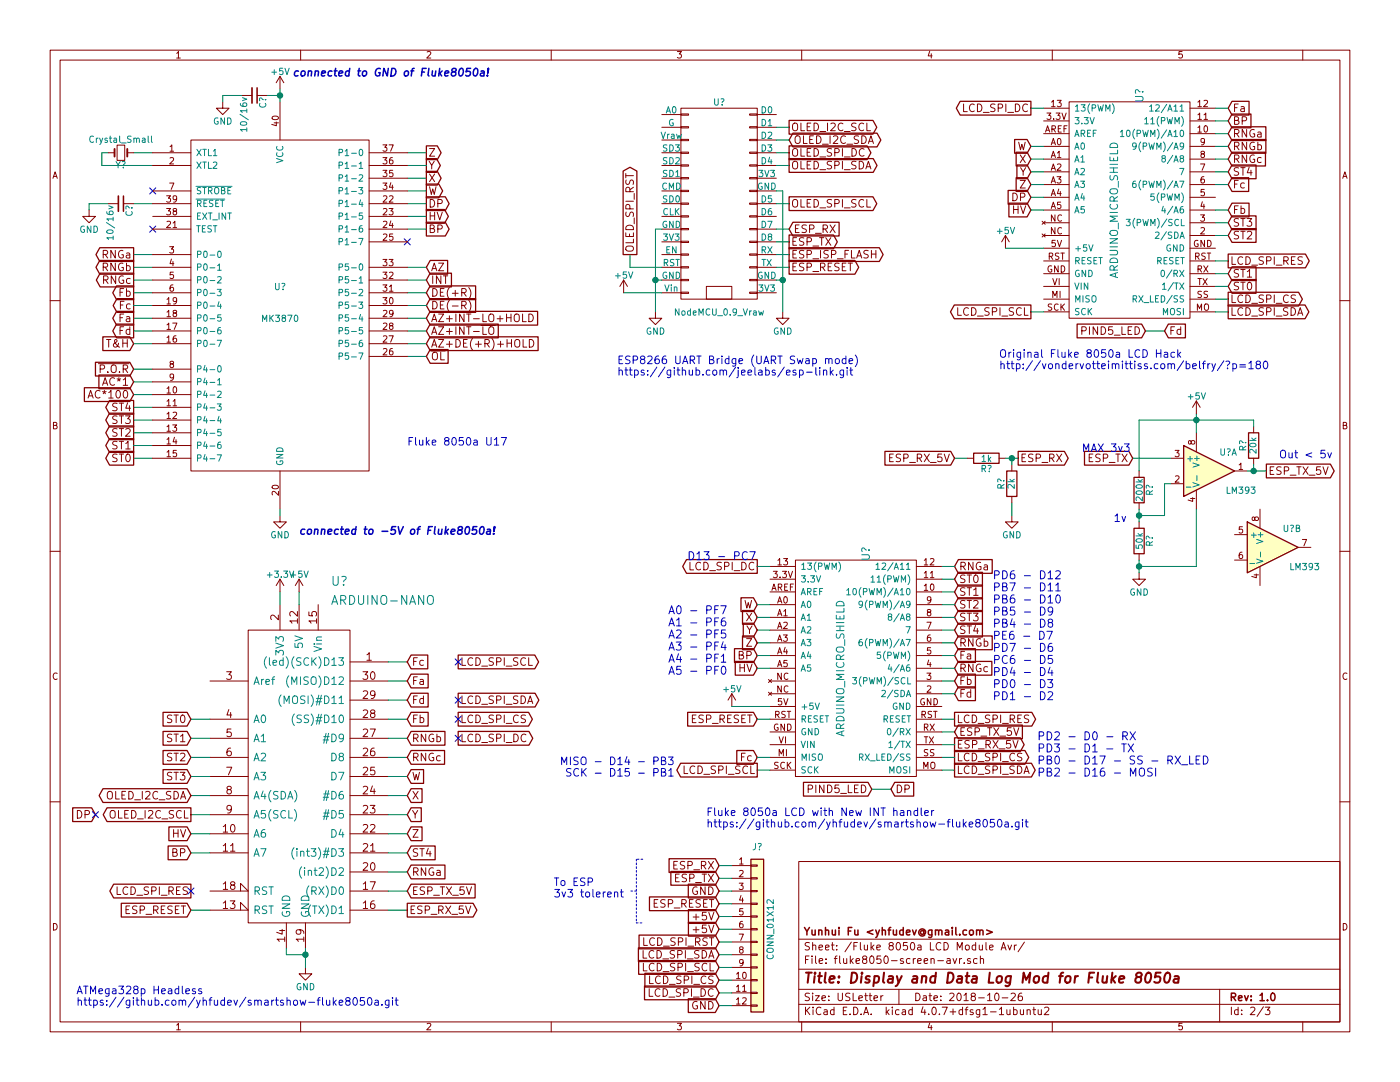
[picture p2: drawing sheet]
EESchema Schematic File Version 2
LIBS:fluke8050-screen-rescue
LIBS:power
LIBS:device
LIBS:transistors
LIBS:conn
LIBS:linear
LIBS:regul
LIBS:74xx
LIBS:cmos4000
LIBS:adc-dac
LIBS:memory
LIBS:xilinx
LIBS:microcontrollers
LIBS:dsp
LIBS:microchip
LIBS:analog_switches
LIBS:motorola
LIBS:texas
LIBS:intel
LIBS:audio
LIBS:interface
LIBS:digital-audio
LIBS:philips
LIBS:display
LIBS:cypress
LIBS:siliconi
LIBS:opto
LIBS:atmel
LIBS:contrib
LIBS:valves
LIBS:nodemcu
LIBS:arduino
LIBS:ssd1306
LIBS:mostek
LIBS:arduino_micro_shield
LIBS:maplemini
LIBS:dk_Logic-Buffers-Drivers-Receivers-Transceivers
EELAYER 25 0
EELAYER END
$Descr USLetter 11000 8500
encoding utf-8
Sheet 2 3
Title "Display and Data Log Mod for Fluke 8050a"
Date "2018-10-26"
Rev "1.0"
Comp "Yunhui Fu <yhfudev@gmail.com>"
Comment1 ""
Comment2 ""
Comment3 ""
Comment4 ""
$EndDescr
$Comp
L NodeMCU_0.9_Vraw U?
U 1 1
P 5650 1600
F 0 "U?" H 5650 2400 50  0000 C CNN
F 1 "NodeMCU_0.9_Vraw" H 5650 750 50  0000 C CNN
F 2 "" H 5900 1600 50  0000 C CNN
F 3 "" H 5900 1600 50  0000 C CNN
	1    5650 1600
	1    0    0    -1  
$EndComp
$Comp
L ARDUINO-NANO U?
U 1 1
P 2350 5900
F 0 "U?" H 2600 7200 70  0000 L BNN
F 1 "ARDUINO-NANO" H 2600 7050 70  0000 L BNN
F 2 "DIP30M6-ARDUINO-NANO" H 2600 6900 60  0001 L BNN
F 3 "" H 2350 5900 60  0000 C CNN
	1    2350 5900
	1    0    0    -1  
$EndComp
$Comp
L R R?
U 1 1
P 7750 3600
F 0 "R?" V 7830 3600 50  0000 C CNN
F 1 "1k" V 7750 3600 50  0000 C CNN
F 2 "" V 7680 3600 50  0001 C CNN
F 3 "" H 7750 3600 50  0001 C CNN
	1    7750 3600
	0    1    1    0   
$EndComp
Text GLabel 1050 2500 0    60   Output ~ 0
Fa
Text GLabel 1050 2300 0    60   Output ~ 0
Fb
Text GLabel 1050 2400 0    60   Output ~ 0
Fc
Text GLabel 1050 2600 0    60   Output ~ 0
Fd
Text GLabel 1050 3200 0    60   Output ~ 0
ST4
Text GLabel 1050 3300 0    60   Output ~ 0
ST3
Text GLabel 1050 3400 0    60   Output ~ 0
ST2
Text GLabel 1050 3500 0    60   Output ~ 0
ST1
Text GLabel 1050 3600 0    60   Output ~ 0
ST0
Text GLabel 3350 1700 2    60   Output ~ 0
HV
Text GLabel 3350 1500 2    60   Output ~ 0
W
Text GLabel 3350 1400 2    60   Output ~ 0
X
Text GLabel 3350 1300 2    60   Output ~ 0
Y
Text GLabel 3350 1200 2    60   Output ~ 0
Z
Text GLabel 3350 1600 2    60   Output ~ 0
DP
Text GLabel 1050 2000 0    60   Output ~ 0
RNGa
Text GLabel 1050 2100 0    60   Output ~ 0
RNGb
Text GLabel 1050 2200 0    60   Output ~ 0
RNGc
Text GLabel 3200 6700 2    60   Input ~ 0
ST4
Text GLabel 1500 6100 0    60   Input ~ 0
ST3
Text GLabel 1500 5950 0    60   Input ~ 0
ST2
Text GLabel 1500 5800 0    60   Input ~ 0
ST1
Text GLabel 1500 5650 0    60   Input ~ 0
ST0
Text GLabel 1500 6550 0    60   Input ~ 0
HV
Text GLabel 3200 6100 2    60   Input ~ 0
W
Text GLabel 3200 6250 2    60   Input ~ 0
X
Text GLabel 3200 6400 2    60   Input ~ 0
Y
Text GLabel 3200 6550 2    60   Input ~ 0
Z
Text GLabel 750  6400 0    60   Input ~ 0
DP
Text GLabel 3200 6850 2    60   Input ~ 0
RNGa
Text GLabel 3200 5800 2    60   Input ~ 0
RNGb
$Comp
L R R?
U 1 1
P 7950 3800
F 0 "R?" V 8030 3800 50  0000 C CNN
F 1 "2k" V 7950 3800 50  0000 C CNN
F 2 "" V 7880 3800 50  0001 C CNN
F 3 "" H 7950 3800 50  0001 C CNN
	1    7950 3800
	-1   0    0    1   
$EndComp
Wire Wire Line
	7950 3600 7950 3650
$Comp
L GND #PWR?
U 1 1
P 7950 4050
F 0 "#PWR?" H 7950 3800 50  0001 C CNN
F 1 "GND" H 7950 3900 50  0000 C CNN
F 2 "" H 7950 4050 50  0001 C CNN
F 3 "" H 7950 4050 50  0001 C CNN
	1    7950 4050
	1    0    0    -1  
$EndComp
Connection ~ 7950 3600
Text GLabel 6200 1800 2    60   Input ~ 0
ESP_RX
Text GLabel 6200 1900 2    60   Output ~ 0
ESP_TX
Wire Wire Line
	6200 1200 6100 1200
Text GLabel 3200 7000 2    60   Input ~ 0
ESP_TX_5V
Text GLabel 8000 3600 2    60   Output ~ 0
ESP_RX
Wire Wire Line
	3200 6850 3050 6850
Wire Wire Line
	3050 6700 3200 6700
Wire Wire Line
	3200 6550 3050 6550
Wire Wire Line
	3200 6400 3050 6400
Wire Wire Line
	3050 6250 3200 6250
Wire Wire Line
	3200 6100 3050 6100
Wire Wire Line
	3200 5950 3050 5950
Wire Wire Line
	3050 5800 3200 5800
Wire Wire Line
	3200 7000 3050 7000
Wire Wire Line
	3050 7150 3200 7150
Wire Wire Line
	1500 6400 1650 6400
Wire Wire Line
	1500 5650 1650 5650
Wire Wire Line
	1650 5800 1500 5800
Wire Wire Line
	1500 5950 1650 5950
Wire Wire Line
	1650 6100 1500 6100
Wire Wire Line
	1500 6250 1650 6250
Wire Wire Line
	3350 1200 3200 1200
Wire Wire Line
	3200 1300 3350 1300
Wire Wire Line
	3350 1400 3200 1400
Wire Wire Line
	3200 1500 3350 1500
Wire Wire Line
	3350 1600 3200 1600
Wire Wire Line
	3200 1700 3350 1700
Wire Wire Line
	1200 2000 1050 2000
Wire Wire Line
	1050 2100 1200 2100
Wire Wire Line
	1200 2200 1050 2200
Wire Wire Line
	1050 2300 1200 2300
Wire Wire Line
	1200 2400 1050 2400
Wire Wire Line
	1050 2500 1200 2500
Wire Wire Line
	1050 3200 1200 3200
Wire Wire Line
	1200 3300 1050 3300
Wire Wire Line
	1050 3400 1200 3400
Wire Wire Line
	1200 3500 1050 3500
Wire Wire Line
	1050 3600 1200 3600
Wire Wire Line
	1050 2600 1200 2600
$Comp
L +5V #PWR?
U 1 1
P 2350 4650
F 0 "#PWR?" H 2350 4500 50  0001 C CNN
F 1 "+5V" H 2350 4790 50  0000 C CNN
F 2 "" H 2350 4650 50  0001 C CNN
F 3 "" H 2350 4650 50  0001 C CNN
	1    2350 4650
	1    0    0    -1  
$EndComp
$Comp
L GND #PWR?
U 1 1
P 2400 7600
F 0 "#PWR?" H 2400 7350 50  0001 C CNN
F 1 "GND" H 2400 7450 50  0000 C CNN
F 2 "" H 2400 7600 50  0001 C CNN
F 3 "" H 2400 7600 50  0001 C CNN
	1    2400 7600
	1    0    0    -1  
$EndComp
Wire Wire Line
	2400 7450 2400 7600
Wire Wire Line
	2250 7450 2250 7500
Wire Wire Line
	2250 7500 2400 7500
Connection ~ 2400 7500
Wire Wire Line
	2350 4650 2350 4750
$Comp
L +3.3V #PWR?
U 1 1
P 2200 4650
F 0 "#PWR?" H 2200 4500 50  0001 C CNN
F 1 "+3.3V" H 2200 4790 50  0000 C CNN
F 2 "" H 2200 4650 50  0001 C CNN
F 3 "" H 2200 4650 50  0001 C CNN
	1    2200 4650
	1    0    0    -1  
$EndComp
Wire Wire Line
	2200 4650 2200 4750
$Comp
L GND #PWR?
U 1 1
P 6150 2450
F 0 "#PWR?" H 6150 2200 50  0001 C CNN
F 1 "GND" H 6150 2300 50  0000 C CNN
F 2 "" H 6150 2450 50  0001 C CNN
F 3 "" H 6150 2450 50  0001 C CNN
	1    6150 2450
	1    0    0    -1  
$EndComp
Wire Wire Line
	6100 2200 6150 2200
Wire Wire Line
	6150 1500 6150 2450
$Comp
L +5V #PWR?
U 1 1
P 4900 2300
F 0 "#PWR?" H 4900 2150 50  0001 C CNN
F 1 "+5V" H 4900 2440 50  0000 C CNN
F 2 "" H 4900 2300 50  0001 C CNN
F 3 "" H 4900 2300 50  0001 C CNN
	1    4900 2300
	1    0    0    -1  
$EndComp
$Comp
L GND #PWR?
U 1 1
P 5150 2450
F 0 "#PWR?" H 5150 2200 50  0001 C CNN
F 1 "GND" H 5150 2300 50  0000 C CNN
F 2 "" H 5150 2450 50  0001 C CNN
F 3 "" H 5150 2450 50  0001 C CNN
	1    5150 2450
	1    0    0    -1  
$EndComp
Wire Wire Line
	5200 2200 5150 2200
Wire Wire Line
	5150 1800 5150 2450
Wire Wire Line
	5200 1800 5150 1800
Connection ~ 5150 2200
Wire Wire Line
	6100 1500 6150 1500
Connection ~ 6150 2200
Text GLabel 3600 5200 2    60   Output ~ 0
LCD_SPI_SCL
Text GLabel 3600 5800 2    60   Output ~ 0
LCD_SPI_DC
Text GLabel 3600 5500 2    60   Output ~ 0
LCD_SPI_SDA
Text GLabel 3600 5650 2    60   Output ~ 0
LCD_SPI_CS
Wire Wire Line
	3050 5200 3200 5200
Wire Wire Line
	3200 5350 3050 5350
Wire Wire Line
	3050 5500 3200 5500
Wire Wire Line
	3200 5650 3050 5650
Text GLabel 1500 7000 0    60   Output ~ 0
LCD_SPI_RES
Text GLabel 6200 1000 2    60   Output ~ 0
OLED_I2C_SCL
Text GLabel 6200 1100 2    60   BiDi ~ 0
OLED_I2C_SDA
Wire Wire Line
	6100 1000 6200 1000
Wire Wire Line
	6200 1100 6100 1100
Text GLabel 6200 1600 2    60   Output ~ 0
OLED_SPI_SCL
Text GLabel 6200 1300 2    60   Output ~ 0
OLED_SPI_SDA
Text GLabel 6200 1200 2    60   Output ~ 0
OLED_SPI_DC
Text GLabel 4950 2000 1    60   Output ~ 0
OLED_SPI_RST
Wire Wire Line
	4900 2300 5200 2300
Wire Wire Line
	6200 1300 6100 1300
Wire Wire Line
	6100 1800 6200 1800
Wire Wire Line
	6200 1600 6100 1600
Wire Wire Line
	6100 1900 6200 1900
Wire Wire Line
	7900 3600 8000 3600
Wire Wire Line
	7950 3950 7950 4050
Text Notes 3200 3500 0    60   ~ 0
Fluke 8050a U17
$Comp
L ARDUINO_MICRO_SHIELD U?
U 1 1
P 7200 6100
F 0 "U?" H 8950 6500 60  0000 C CNN
F 1 "ARDUINO_MICRO_SHIELD" H 8050 6700 60  0000 C CNN
F 2 "" H 7600 6050 60  0000 C CNN
F 3 "" H 7600 6050 60  0000 C CNN
	1    7200 6100
	0    -1   -1   0   
$EndComp
Text GLabel 7500 4950 2    60   Input ~ 0
ST4
Text GLabel 7500 4850 2    60   Input ~ 0
ST3
Text GLabel 7500 4750 2    60   Input ~ 0
ST2
Text GLabel 7500 4650 2    60   Input ~ 0
ST1
Text GLabel 7500 4550 2    60   Input ~ 0
ST0
Text GLabel 5950 5250 0    60   Input ~ 0
HV
Text GLabel 5950 4750 0    60   Input ~ 0
W
Text GLabel 5950 4850 0    60   Input ~ 0
X
Text GLabel 5950 4950 0    60   Input ~ 0
Y
Text GLabel 5950 5050 0    60   Input ~ 0
Z
Text GLabel 7000 6200 2    60   Input ~ 0
DP
Text GLabel 7500 5150 2    60   Input ~ 0
Fa
Text GLabel 7500 5350 2    60   Input ~ 0
Fb
Text GLabel 5950 5950 0    60   Input ~ 0
Fc
Text GLabel 7500 5450 2    60   Input ~ 0
Fd
Text GLabel 5950 5150 0    60   Input ~ 0
BP
Text GLabel 7500 5250 2    60   Input ~ 0
RNGc
Text GLabel 7500 4450 2    60   Input ~ 0
RNGa
Text GLabel 7500 5050 2    60   Input ~ 0
RNGb
Wire Wire Line
	7500 4450 7400 4450
Wire Wire Line
	7400 4550 7500 4550
Wire Wire Line
	7500 4650 7400 4650
Wire Wire Line
	7400 4750 7500 4750
Wire Wire Line
	7500 4850 7400 4850
Wire Wire Line
	7400 4950 7500 4950
Wire Wire Line
	7500 5050 7400 5050
Wire Wire Line
	7500 5250 7400 5250
Wire Wire Line
	7400 5350 7500 5350
Wire Wire Line
	7500 5450 7400 5450
Wire Wire Line
	7400 5750 7500 5750
Wire Wire Line
	6050 4750 5950 4750
Wire Wire Line
	5950 4850 6050 4850
Wire Wire Line
	6050 4950 5950 4950
Wire Wire Line
	5950 5050 6050 5050
Wire Wire Line
	6050 5150 5950 5150
Wire Wire Line
	5950 5250 6050 5250
Text GLabel 5950 4450 0    60   Output ~ 0
LCD_SPI_DC
Text GLabel 7500 5650 2    60   Output ~ 0
LCD_SPI_RES
Text GLabel 5950 6050 0    60   Output ~ 0
LCD_SPI_SCL
Text GLabel 7500 6050 2    60   Output ~ 0
LCD_SPI_SDA
Text GLabel 7500 5950 2    60   Output ~ 0
LCD_SPI_CS
Wire Wire Line
	7400 5950 7500 5950
Wire Wire Line
	7500 6050 7400 6050
Wire Wire Line
	6050 6050 5950 6050
Wire Wire Line
	5950 4450 6050 4450
Wire Wire Line
	7400 5650 7500 5650
Text GLabel 7500 5750 2    60   Input ~ 0
ESP_TX_5V
Text GLabel 7500 5850 2    60   Output ~ 0
ESP_RX_5V
Text GLabel 3350 1800 2    60   Output ~ 0
BP
Wire Wire Line
	3200 1800 3350 1800
Text GLabel 6850 6200 0    60   Input ~ 0
PIND5_LED
Wire Wire Line
	6050 5950 5950 5950
Text GLabel 3200 5350 2    60   Input ~ 0
Fa
Text GLabel 3200 5650 2    60   Input ~ 0
Fb
Text GLabel 3200 5200 2    60   Input ~ 0
Fc
Text GLabel 3200 5500 2    60   Input ~ 0
Fd
$Comp
L ARDUINO_MICRO_SHIELD U?
U 1 1
P 9350 2500
F 0 "U?" H 11100 2900 60  0000 C CNN
F 1 "ARDUINO_MICRO_SHIELD" H 10200 3100 60  0000 C CNN
F 2 "" H 9750 2450 60  0000 C CNN
F 3 "" H 9750 2450 60  0000 C CNN
	1    9350 2500
	0    -1   -1   0   
$EndComp
Text GLabel 9650 1350 2    60   Input ~ 0
ST4
Text GLabel 9650 1750 2    60   Input ~ 0
ST3
Text GLabel 9650 1850 2    60   Input ~ 0
ST2
Text GLabel 9650 2150 2    60   Input ~ 0
ST1
Text GLabel 9650 2250 2    60   Input ~ 0
ST0
Text GLabel 8100 1650 0    60   Input ~ 0
HV
Text GLabel 8100 1150 0    60   Input ~ 0
W
Text GLabel 8100 1250 0    60   Input ~ 0
X
Text GLabel 8100 1350 0    60   Input ~ 0
Y
Text GLabel 8100 1450 0    60   Input ~ 0
Z
Text GLabel 8100 1550 0    60   Input ~ 0
DP
Text GLabel 9650 850  2    60   Input ~ 0
Fa
Text GLabel 9650 1650 2    60   Input ~ 0
Fb
Text GLabel 9650 1450 2    60   Input ~ 0
Fc
Text GLabel 9150 2600 2    60   Input ~ 0
Fd
Text GLabel 9650 950  2    60   Input ~ 0
BP
Text GLabel 9650 1250 2    60   Input ~ 0
RNGc
Text GLabel 9650 1050 2    60   Input ~ 0
RNGa
Text GLabel 9650 1150 2    60   Input ~ 0
RNGb
Wire Wire Line
	9650 850  9550 850 
Wire Wire Line
	9550 950  9650 950 
Wire Wire Line
	9650 1050 9550 1050
Wire Wire Line
	9550 1150 9650 1150
Wire Wire Line
	9650 1250 9550 1250
Wire Wire Line
	9550 1350 9650 1350
Wire Wire Line
	9650 1450 9550 1450
Wire Wire Line
	9650 1650 9550 1650
Wire Wire Line
	9550 1750 9650 1750
Wire Wire Line
	9650 1850 9550 1850
Wire Wire Line
	9550 2150 9650 2150
Wire Wire Line
	9650 2250 9550 2250
Wire Wire Line
	8200 1150 8100 1150
Wire Wire Line
	8100 1250 8200 1250
Wire Wire Line
	8200 1350 8100 1350
Wire Wire Line
	8100 1450 8200 1450
Wire Wire Line
	8200 1550 8100 1550
Wire Wire Line
	8100 1650 8200 1650
Text GLabel 8100 850  0    60   Output ~ 0
LCD_SPI_DC
Text GLabel 9650 2050 2    60   Output ~ 0
LCD_SPI_RES
Text GLabel 8100 2450 0    60   Output ~ 0
LCD_SPI_SCL
Text GLabel 9650 2450 2    60   Output ~ 0
LCD_SPI_SDA
Text GLabel 9650 2350 2    60   Output ~ 0
LCD_SPI_CS
Wire Wire Line
	9550 2350 9650 2350
Wire Wire Line
	9650 2450 9550 2450
Wire Wire Line
	8200 2450 8100 2450
Wire Wire Line
	8100 850  8200 850 
Wire Wire Line
	9550 2050 9650 2050
Text GLabel 9000 2600 0    60   Input ~ 0
PIND5_LED
Wire Wire Line
	9000 2600 9150 2600
Text Notes 7850 2900 0    60   ~ 0
Original Fluke 8050a LCD Hack\nhttp://vondervotteimittiss.com/belfry/?p=180
Text Notes 5550 6500 0    60   ~ 0
Fluke 8050a LCD with New INT handler\nhttps://github.com/yhfudev/smartshow-fluke8050a.git
Text Notes 4850 2950 0    60   ~ 0
ESP8266 UART Bridge (UART Swap mode)\nhttps://github.com/jeelabs/esp-link.git
Text Notes 600  7900 0    60   ~ 0
ATMega328p Headless\nhttps://github.com/yhfudev/smartshow-fluke8050a.git
Text GLabel 3350 2800 2    60   Input ~ 0
~OL
Text GLabel 1050 2900 0    60   Input ~ 0
~P.O.R
Text GLabel 3350 2500 2    60   Input ~ 0
AZ+INT-LO+HOLD
Text GLabel 3350 2600 2    60   Input ~ 0
AZ+INT-~LO
Text GLabel 3350 2300 2    60   Input ~ 0
DE(+R)
Text GLabel 3350 2700 2    60   Input ~ 0
AZ+DE(+R)+HOLD
Text GLabel 3350 2400 2    60   Input ~ 0
DE(-R)
Text GLabel 3350 2100 2    60   Input ~ 0
AZ
Text GLabel 1050 3100 0    60   Input ~ 0
AC*100
Text GLabel 1050 3000 0    60   Input ~ 0
AC*1
Text GLabel 1050 2700 0    60   Input ~ 0
T&H
Text GLabel 3350 2200 2    60   Input ~ 0
INT
Wire Wire Line
	1050 2700 1200 2700
Wire Wire Line
	1200 2900 1050 2900
Wire Wire Line
	1050 3000 1200 3000
Wire Wire Line
	1200 3100 1050 3100
Wire Wire Line
	3350 2100 3200 2100
Wire Wire Line
	3200 2200 3350 2200
Wire Wire Line
	3350 2300 3200 2300
Wire Wire Line
	3200 2400 3350 2400
Wire Wire Line
	3350 2500 3200 2500
Wire Wire Line
	3200 2600 3350 2600
Wire Wire Line
	3350 2700 3200 2700
Wire Wire Line
	3200 2800 3350 2800
NoConn ~ 3200 1900
NoConn ~ 1200 1800
NoConn ~ 1200 1500
Wire Wire Line
	7400 5150 7500 5150
Text GLabel 1500 6700 0    60   Input ~ 0
BP
NoConn ~ 3600 5200
NoConn ~ 3600 5800
NoConn ~ 3600 5500
NoConn ~ 3600 5650
NoConn ~ 1500 7000
$Comp
L Crystal_Small Y?
U 1 1
P 950 1200
F 0 "Y?" H 950 1300 50  0000 C CNN
F 1 "Crystal_Small" H 950 1100 50  0000 C CNN
F 2 "" H 950 1200 50  0001 C CNN
F 3 "" H 950 1200 50  0001 C CNN
	1    950  1200
	-1   0    0    1   
$EndComp
$Comp
L C_Small C?
U 1 1
P 950 1600
F 0 "C?" H 960 1670 50  0000 L CNN
F 1 "10/16v" H 960 1520 50  0000 L CNN
F 2 "" H 950 1600 50  0001 C CNN
F 3 "" H 950 1600 50  0001 C CNN
	1    950  1600
	0    1    1    0   
$EndComp
Wire Wire Line
	1050 1200 1200 1200
Wire Wire Line
	1200 1600 1050 1600
Wire Wire Line
	850  1200 800  1200
Wire Wire Line
	800  1200 800  1300
Wire Wire Line
	800  1300 1200 1300
$Comp
L MK3870 U?
U 1 1
P 2200 2400
F 0 "U?" H 2200 2550 50  0000 C CNN
F 1 "MK3870" H 2200 2300 50  0000 C CNN
F 2 "" H 2200 2400 50  0001 C CNN
F 3 "" H 2200 2400 50  0001 C CNN
	1    2200 2400
	1    0    0    -1  
$EndComp
$Comp
L GND #PWR?
U 1 1
P 2200 4050
F 0 "#PWR?" H 2200 3800 50  0001 C CNN
F 1 "GND" H 2200 3900 50  0000 C CNN
F 2 "" H 2200 4050 50  0001 C CNN
F 3 "" H 2200 4050 50  0001 C CNN
	1    2200 4050
	1    0    0    -1  
$EndComp
$Comp
L +5V #PWR?
U 1 1
P 2200 700
F 0 "#PWR?" H 2200 550 50  0001 C CNN
F 1 "+5V" H 2200 840 50  0000 C CNN
F 2 "" H 2200 700 50  0001 C CNN
F 3 "" H 2200 700 50  0001 C CNN
	1    2200 700 
	1    0    0    -1  
$EndComp
Wire Wire Line
	2200 4050 2200 4000
$Comp
L +5V #PWR?
U 1 1
P 7900 1950
F 0 "#PWR?" H 7900 1800 50  0001 C CNN
F 1 "+5V" H 7900 2090 50  0000 C CNN
F 2 "" H 7900 1950 50  0001 C CNN
F 3 "" H 7900 1950 50  0001 C CNN
	1    7900 1950
	1    0    0    -1  
$EndComp
Wire Wire Line
	7900 1950 8200 1950
$Comp
L +5V #PWR?
U 1 1
P 5750 5550
F 0 "#PWR?" H 5750 5400 50  0001 C CNN
F 1 "+5V" H 5750 5690 50  0000 C CNN
F 2 "" H 5750 5550 50  0001 C CNN
F 3 "" H 5750 5550 50  0001 C CNN
	1    5750 5550
	1    0    0    -1  
$EndComp
Wire Wire Line
	5750 5550 6050 5550
$Comp
L GND #PWR?
U 1 1
P 700 1650
F 0 "#PWR?" H 700 1400 50  0001 C CNN
F 1 "GND" H 700 1500 50  0000 C CNN
F 2 "" H 700 1650 50  0001 C CNN
F 3 "" H 700 1650 50  0001 C CNN
	1    700  1650
	1    0    0    -1  
$EndComp
Wire Wire Line
	4950 2000 4950 2100
Wire Wire Line
	4950 2100 5200 2100
Text GLabel 3200 5950 2    60   Input ~ 0
RNGc
Wire Wire Line
	1500 6700 1650 6700
Wire Wire Line
	1650 6550 1500 6550
Text GLabel 1500 6400 0    60   Output ~ 0
OLED_I2C_SCL
Text GLabel 1500 6250 0    60   BiDi ~ 0
OLED_I2C_SDA
NoConn ~ 750  6400
Text GLabel 6200 2100 2    60   Output ~ 0
ESP_RESET
Text GLabel 1500 7150 0    60   Input ~ 0
ESP_RESET
Wire Wire Line
	1500 7150 1650 7150
Text GLabel 6200 2000 2    60   Output ~ 0
ESP_ISP_FLASH
Wire Wire Line
	6100 2000 6200 2000
Wire Wire Line
	6200 2100 6100 2100
Text GLabel 5950 5650 0    60   Input ~ 0
ESP_RESET
Wire Wire Line
	5950 5650 6050 5650
$Comp
L LM393 U?
U 1 1
P 9500 3700
F 0 "U?" H 9650 3850 50  0000 C CNN
F 1 "LM393" H 9750 3550 50  0000 C CNN
F 2 "" H 9500 3700 50  0001 C CNN
F 3 "" H 9500 3700 50  0001 C CNN
	1    9500 3700
	1    0    0    -1  
$EndComp
$Comp
L R R?
U 1 1
P 8950 3850
F 0 "R?" V 9030 3850 50  0000 C CNN
F 1 "200k" V 8950 3850 50  0000 C CNN
F 2 "" V 8880 3850 50  0001 C CNN
F 3 "" H 8950 3850 50  0001 C CNN
	1    8950 3850
	1    0    0    -1  
$EndComp
$Comp
L R R?
U 1 1
P 8950 4250
F 0 "R?" V 9030 4250 50  0000 C CNN
F 1 "50k" V 8950 4250 50  0000 C CNN
F 2 "" V 8880 4250 50  0001 C CNN
F 3 "" H 8950 4250 50  0001 C CNN
	1    8950 4250
	1    0    0    -1  
$EndComp
$Comp
L GND #PWR?
U 1 1
P 8950 4500
F 0 "#PWR?" H 8950 4250 50  0001 C CNN
F 1 "GND" H 8950 4350 50  0000 C CNN
F 2 "" H 8950 4500 50  0001 C CNN
F 3 "" H 8950 4500 50  0001 C CNN
	1    8950 4500
	1    0    0    -1  
$EndComp
Wire Wire Line
	8950 4000 8950 4100
Wire Wire Line
	9200 3800 9150 3800
Wire Wire Line
	9150 3800 9150 4050
Wire Wire Line
	9150 4050 8950 4050
Connection ~ 8950 4050
Wire Wire Line
	8950 4400 8950 4500
Wire Wire Line
	9400 4000 9400 4450
Wire Wire Line
	9400 4450 8950 4450
Connection ~ 8950 4450
$Comp
L +5V #PWR?
U 1 1
P 9400 3250
F 0 "#PWR?" H 9400 3100 50  0001 C CNN
F 1 "+5V" H 9400 3390 50  0000 C CNN
F 2 "" H 9400 3250 50  0001 C CNN
F 3 "" H 9400 3250 50  0001 C CNN
	1    9400 3250
	1    0    0    -1  
$EndComp
Text Notes 8750 4100 0    60   ~ 0
1v
Text GLabel 8900 3600 0    60   Input ~ 0
ESP_TX
Text Notes 8500 3550 0    60   ~ 0
MAX 3v3
Text GLabel 9950 3700 2    60   Output ~ 0
ESP_TX_5V
Wire Wire Line
	9800 3700 9950 3700
$Comp
L R R?
U 1 1
P 9850 3500
F 0 "R?" V 9930 3500 50  0000 C CNN
F 1 "20k" V 9850 3500 50  0000 C CNN
F 2 "" V 9780 3500 50  0001 C CNN
F 3 "" H 9850 3500 50  0001 C CNN
	1    9850 3500
	-1   0    0    1   
$EndComp
Wire Wire Line
	9850 3650 9850 3700
Connection ~ 9850 3700
Wire Wire Line
	9400 3250 9400 3400
Wire Wire Line
	9850 3300 9850 3350
Wire Wire Line
	8950 3300 9850 3300
Connection ~ 9400 3300
Wire Wire Line
	8950 3700 8950 3300
Text Notes 10050 3600 0    60   ~ 0
Out < 5v
Wire Wire Line
	8900 3600 9200 3600
$Comp
L LM393 U?
U 2 1
P 10000 4300
F 0 "U?" H 10150 4450 50  0000 C CNN
F 1 "LM393" H 10250 4150 50  0000 C CNN
F 2 "" H 10000 4300 50  0001 C CNN
F 3 "" H 10000 4300 50  0001 C CNN
	2    10000 4300
	1    0    0    -1  
$EndComp
Text GLabel 3200 7150 2    60   Output ~ 0
ESP_RX_5V
Text GLabel 7500 3600 0    60   Input ~ 0
ESP_RX_5V
Wire Wire Line
	7600 3600 7500 3600
Wire Wire Line
	7500 5850 7400 5850
$Comp
L C_Small C?
U 1 1
P 2000 750
F 0 "C?" H 2010 820 50  0000 L CNN
F 1 "10/16v" H 2010 670 50  0000 L CNN
F 2 "" H 2000 750 50  0001 C CNN
F 3 "" H 2000 750 50  0001 C CNN
	1    2000 750 
	0    1    1    0   
$EndComp
$Comp
L GND #PWR?
U 1 1
P 1750 800
F 0 "#PWR?" H 1750 550 50  0001 C CNN
F 1 "GND" H 1750 650 50  0000 C CNN
F 2 "" H 1750 800 50  0001 C CNN
F 3 "" H 1750 800 50  0001 C CNN
	1    1750 800 
	1    0    0    -1  
$EndComp
Wire Wire Line
	2200 700  2200 800 
Wire Wire Line
	2100 750  2200 750 
Connection ~ 2200 750 
Wire Wire Line
	850  1600 700  1600
Wire Wire Line
	700  1600 700  1650
Wire Wire Line
	1900 750  1750 750 
Wire Wire Line
	1750 750  1750 800 
$Comp
L Conn_01x12 J?
U 1 1
P 5950 7300
AR Path="/5BD761D4" Ref="J?"  Part="1" 
AR Path="/5BD37954/5BD761D4" Ref="J?"  Part="1" 
F 0 "J?" H 5950 7950 50  0000 C CNN
F 1 "CONN_01X12" V 6050 7300 50  0000 C CNN
F 2 "" H 5950 7300 50  0001 C CNN
F 3 "" H 5950 7300 50  0001 C CNN
	1    5950 7300
	1    0    0    -1  
$EndComp
Text GLabel 5650 7000 0    60   Input ~ 0
GND
Text GLabel 5650 6900 0    60   Input ~ 0
ESP_TX
Text GLabel 5650 6800 0    60   Input ~ 0
ESP_RX
Text GLabel 5650 7200 0    60   Input ~ 0
+5V
Text GLabel 5650 7300 0    60   Input ~ 0
+5V
Text GLabel 5650 7400 0    60   Input ~ 0
LCD_SPI_RST
Text GLabel 5650 7500 0    60   Input ~ 0
LCD_SPI_SDA
Text GLabel 5650 7600 0    60   Input ~ 0
LCD_SPI_SCL
Text GLabel 5650 7700 0    60   Input ~ 0
LCD_SPI_CS
Text GLabel 5650 7800 0    60   Input ~ 0
LCD_SPI_DC
Text GLabel 5650 7900 0    60   Input ~ 0
GND
Wire Wire Line
	5650 6800 5750 6800
Wire Wire Line
	5750 6900 5650 6900
Wire Wire Line
	5650 7000 5750 7000
Wire Wire Line
	5750 7100 5650 7100
Wire Wire Line
	5750 7300 5650 7300
Wire Wire Line
	5750 7500 5650 7500
Wire Wire Line
	5650 7600 5750 7600
Wire Wire Line
	5750 7700 5650 7700
Wire Wire Line
	5650 7800 5750 7800
Wire Wire Line
	5650 7900 5750 7900
Wire Wire Line
	5750 7400 5650 7400
Text GLabel 5650 7100 0    60   Input ~ 0
ESP_RESET
Wire Wire Line
	5650 7200 5750 7200
Wire Notes Line
	5000 7000 4950 7000
Text Notes 4350 7050 0    60   ~ 0
To ESP\n3v3 tolerent
Wire Notes Line
	5050 6750 5000 6750
Wire Notes Line
	5000 6750 5000 7250
Wire Notes Line
	5000 7250 5050 7250
Text Notes 2350 4200 0    60   Italic 12
connected to -5V of Fluke8050a!
Text Notes 2300 600  0    60   Italic 12
connected to GND of Fluke8050a!
Text Notes 7800 5500 0    63   ~ 0
PD6 - D12\nPB7 - D11\nPB6 - D10\nPB5 - D9\nPB4 - D8\nPE6 - D7\nPD7 - D6\nPC6 - D5\nPD4 - D4\nPD0 - D3\nPD1 - D2
Text Notes 8150 6100 0    63   ~ 0
PD2 - D0 - RX\nPD3 - D1 - TX\nPB0 - D17 - SS - RX_LED\nPB2 - D16 - MOSI
Text Notes 5300 6100 2    60   ~ 0
MISO - D14 - PB3\nSCK - D15 - PB1
Text Notes 5250 5300 0    63   ~ 0
A0 - PF7\nA1 - PF6\nA2 - PF5\nA3 - PF4\nA4 - PF1\nA5 - PF0
Text Notes 5400 4400 0    63   ~ 0
D13 - PC7
Wire Wire Line
	6850 6200 7000 6200
$EndSCHEMATC
